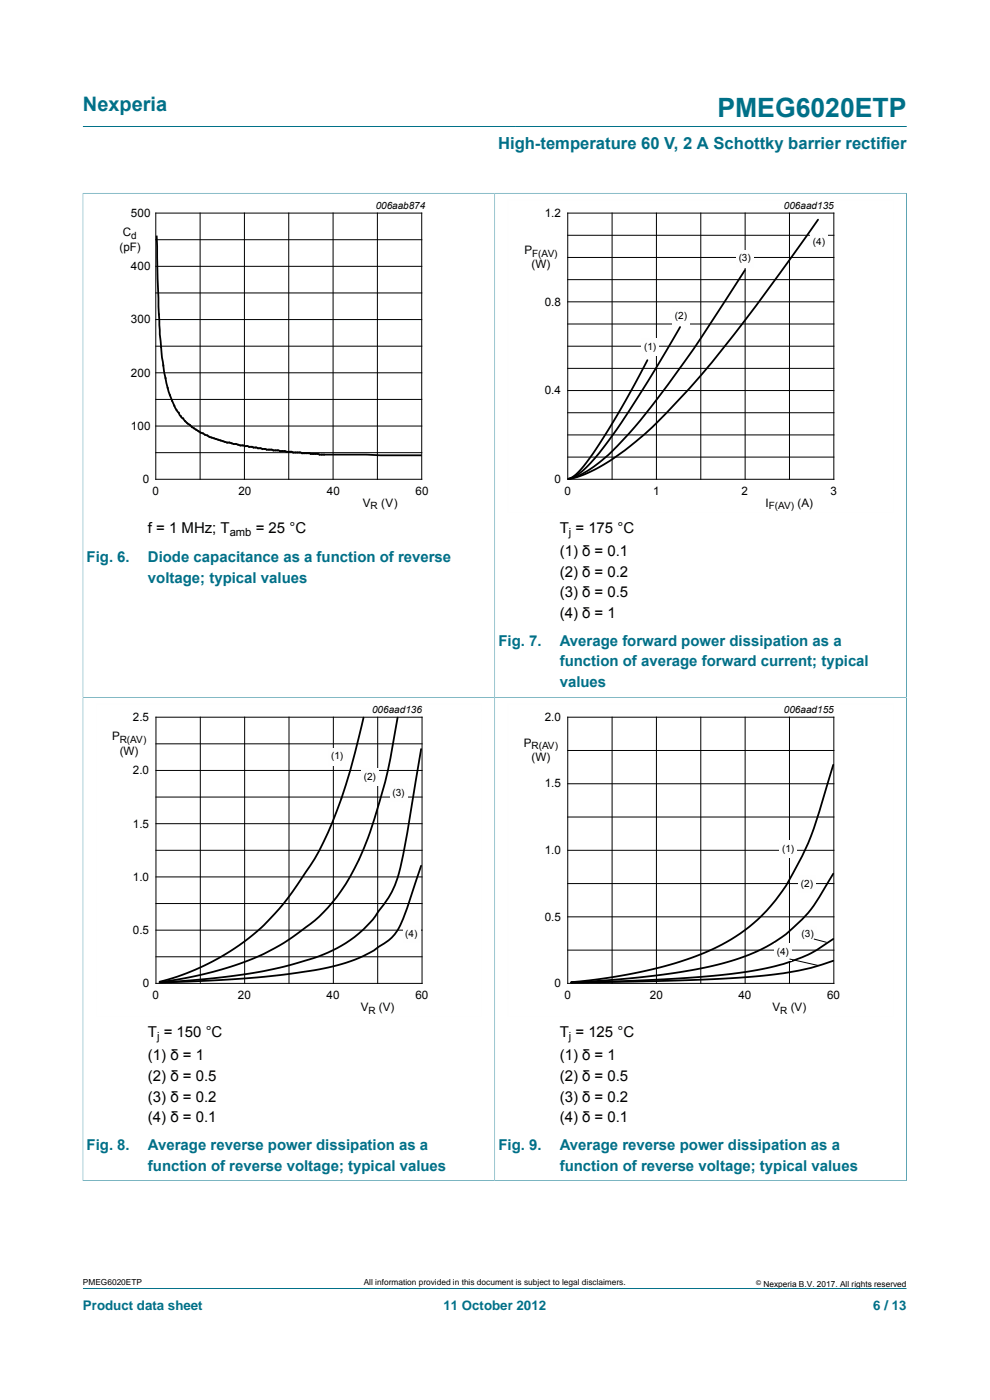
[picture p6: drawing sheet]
<svg xmlns="http://www.w3.org/2000/svg" width="210mm" height="297mm" viewBox="0 0 210 297" stroke-linecap="round" stroke-linejoin="round" font-family="sans-serif">
<path d="M17.6 26.8h174.7M17.5 41h174.9M17.6 40.9v107h174.7v-107M104.9 41v106.9M17.6 273.3h174.7" fill="none" stroke="#007088" stroke-width=".21"/>
<path d="M20.4 42.4h81.7v66.3h-81.7z" fill="none" stroke="#fff" stroke-width=".21"/>
<g fill="none" stroke="#000" stroke-width=".21">
<path d="M33 45.2h56.5v56.5h-56.5zM33 50.9h56.5M33 56.5h56.5M42.4 45.2v56.5M51.8 45.2v56.5M61.3 45.2v56.5M70.7 45.2v56.5M80.1 45.2v56.5M120.4 45.2h56.5v56.5h-56.5zM120.4 54.6h56.5M120.4 49.9h56.5M120.4 59.3h56.5"/>
<path d="M129.8 45.2v56.5M139.2 45.2v56.5M148.7 45.2v56.5M158.1 45.2v56.5M167.5 45.2v56.5M33 62.1h56.5M33 73.4h56.5M33 67.8h56.5M33 79.1h56.5M120.4 73.4h56.5M120.4 64h56.5M120.4 68.7h56.5"/>
<path d="M120.4 78.1h56.5M33 84.7h56.5M33 96h56.5M33 90.4h56.5M120.4 82.9h56.5M120.4 92.3h56.5M120.4 87.6h56.5M120.4 97h56.5"/>
</g>
<path d="M33.2 50.2l.7 20.7a61.7 61.7 0 0 0 2.1 12.9 15.4 15.4 0 0 0 3.8 6 20.8 20.8 0 0 0 10.3 4.4l.9 .3 5.6 .9 3.9 .3 1.7 .3 5.3 .3 .3 .1 21.5 .2M158 57.3l-3.1 4.9a246.1 246.1 0 0 1-22.1 30.5 32.2 32.2 0 0 1-9.5 7.9l-1.8 .8-.9 .2M173.5 46.6l-12.2 17.1a199.9 199.9 0 0 1-24.2 28.1 45.9 45.9 0 0 1-13.4 8.9l-2 .7-1.1 .2M137.3 76.4l-6.1 11.2-5.7 9.1a14.8 14.8 0 0 1-4.3 4.6l-.6 .3M144.3 69.4l-7.3 12.2-4.8 7.5-2.6 3.6a30.7 30.7 0 0 1-7.5 8.3l-1.5 .6" fill="none" stroke="#000" stroke-width=".38"/>
<path d="M189.6 42.4h-81.9v66.3h81.9" fill="none" stroke="#fefefe" stroke-width=".21"/>
<g fill="#fefefe">
<path d="M136 71.9h3.8v3.6h-3.8z"/>
<path d="M142.6 65.3h3.8v3.6h-3.8z"/>
<path d="M156.1 53h3.8v3.7h-3.8z"/>
<path d="M171.9 49.7h3.8v3.7h-3.8z"/>
</g>
<path d="M17.5 250.5h87.4v-102.6h-87.3v102.6" fill="none" stroke="#007088" stroke-width=".21"/>
<path d="M102.2 149.3h-81.8v66.4h81.8" fill="none" stroke="#fefefe" stroke-width=".21"/>
<g fill="none" stroke="#000" stroke-width=".21">
<path d="M33.1 152.2h56.4v56.4h-56.4zM33.1 157.8h56.4M42.5 152.2v56.4M51.9 152.2v56.4M61.3 152.2v56.4M70.7 152.2v56.4M80.1 152.2v56.4M33.1 169.1h56.4M33.1 163.4h56.4M33.1 174.7h56.4M33.1 180.4h56.4M33.1 191.7h56.4"/>
<path d="M33.1 186h56.4M33.1 197.3h56.4M33.1 203h56.4"/>
</g>
<path d="M77.1 152.2l-1.1 4.7a95.2 95.2 0 0 1-9.5 25.8l-2.5 3.7a49.1 49.1 0 0 1-30.1 21.9M84.3 152.2a120.9 120.9 0 0 1-8.1 30.1 36.5 36.5 0 0 1-13.9 16.4l-2.7 1.7-3.6 1.9-5.8 2.4-7.9 2.2-4.5 .9-3.9 .5M89.3 158.9a457.8 457.8 0 0 1-4.7 26.3 22.9 22.9 0 0 1-4.7 8.7 27.4 27.4 0 0 1-15.8 10.1l-5.2 1.4-7.2 1.3-8.6 1-9.2 .7 11.4-.4 10.6-.8 10.5-1.3 5.3-1.2a27.5 27.5 0 0 0 11.7-6.1 23.6 23.6 0 0 0 3.6-7.8l2.3-7.1" fill="none" stroke="#000" stroke-width=".38"/>
<g fill="#fefefe">
<path d="M69.6 158.7h3.8v3.6h-3.8z"/>
<path d="M76.6 163h3.8v3.7h-3.8z"/>
<path d="M82.7 166.4h3.8v3.7h-3.8z"/>
<path d="M85.4 196.3h3.8v3.7h-3.8z"/>
</g>
<path d="M192.4 250.5h-87.5v-102.6h87.4v102.6" fill="none" stroke="#007088" stroke-width=".21"/>
<path d="M189.6 149.3h-81.9v66.4h81.9" fill="none" stroke="#fefefe" stroke-width=".21"/>
<g fill="none" stroke="#000" stroke-width=".21">
<path d="M120.4 152.2h56.5v56.4h-56.5zM120.4 159.2h56.5M129.8 152.2v56.4M139.2 152.2v56.4M148.7 152.2v56.4M158.1 152.2v56.4M167.5 152.2v56.4M120.4 173.3h56.5M120.4 166.3h56.5M120.4 194.5h56.5M120.4 187.4h56.5M120.4 180.4h56.5"/>
<path d="M120.4 201.6h56.5"/>
</g>
<path d="M176.8 162.2l-2 6.6a64.2 64.2 0 0 1-10 21.8 39.2 39.2 0 0 1-20.5 13.4l-4.8 1.4-6.1 1.3-6.4 1-5.8 .7M176.8 185.3l-1.1 1.8a31.2 31.2 0 0 1-14.4 14.4l-3 1.3-3.8 1.2-4.1 1.1-4.2 .8-5.6 .9-6 .7-13.4 .9M176.8 199.2a36.5 36.5 0 0 1-15.9 6.5l-6.4 1-8.7 .8-11.2 .5-13.4 .4M176.8 203.8a67.6 67.6 0 0 1-17.8 3.4l-15.5 .8-22.3 .4" fill="none" stroke="#000" stroke-width=".38"/>
<g fill="#fefefe">
<path d="M165.3 178.3h3.8v3.7h-3.8z"/>
<path d="M169.3 185.7h3.8v3.7h-3.8z"/>
<path d="M169.4 196.6h3.8v3.6h-3.8z"/>
<path d="M164.1 200.2h3.9v3.7h-3.9z"/>
</g>
<path d="M172.6 199.2l2.7 .7M167.5 203.4l6.2 1.5" fill="none" stroke="#000" stroke-width=".21"/>
<text font-size="5.6" fill="#007088" x="152.2" y="24.8">PMEG6020ETP</text>
<text font-size="4.2" fill="#007088" x="17.6" y="23.6">Nexperia</text>
<text font-size="3.5" fill="#007088" x="105.7" y="31.7">High-temperature 60 V, 2 A Schottky barrier rectifier</text>
<g font-size="3.2">
<text x="31.4" y="113.1">f = 1 MHz; T</text>
<text x="54.2" y="113.1">= 25 °C</text>
<text x="118.7" y="113.1">T = 175 °C</text>
<text x="118.7" y="117.9">(1) δ = 0.1</text>
<text x="118.7" y="122.3">(2) δ = 0.2</text>
<text x="118.7" y="126.7">(3) δ = 0.5</text>
<text x="118.7" y="131.1">(4) δ = 1</text>
<text x="31.4" y="220">T = 150 °C</text>
<text x="118.7" y="220">T = 125 °C</text>
<text x="31.4" y="224.9">(1) δ = 1</text>
<text x="118.7" y="224.9">(1) δ = 1</text>
<text x="31.4" y="229.3">(2) δ = 0.5</text>
<text x="31.4" y="233.7">(3) δ = 0.2</text>
<text x="118.7" y="229.3">(2) δ = 0.5</text>
<text x="118.7" y="233.7">(3) δ = 0.2</text>
<text x="31.4" y="238.1">(4) δ = 0.1</text>
<text x="118.7" y="238.1">(4) δ = 0.1</text>
</g>
<g font-size="3.2" fill="#007088">
<text x="18.4" y="119.3">Fig. 6.</text>
<text x="31.4" y="119.3">Diode capacitance as a function of reverse</text>
<text x="31.4" y="123.7">voltage; typical values</text>
<text x="105.7" y="137">Fig. 7.</text>
<text x="118.7" y="137">Average forward power dissipation as a</text>
<text x="118.7" y="141.4">function of average forward current; typical</text>
<text x="118.7" y="145.8">values</text>
<text x="18.4" y="243.9">Fig. 8.</text>
<text x="31.4" y="243.9">Average reverse power dissipation as a</text>
<text x="105.7" y="243.9">Fig. 9.</text>
<text x="118.7" y="243.9">Average reverse power dissipation as a</text>
<text x="31.4" y="248.3">function of reverse voltage; typical values</text>
<text x="118.7" y="248.3">function of reverse voltage; typical values</text>
</g>
<g font-size="2.8" fill="#007088">
<text x="17.6" y="277.9">Product data sheet</text>
<text x="94" y="277.9">11 October 2012</text>
<text x="185.2" y="277.9">6 / 13</text>
</g>
<g font-size="2.5">
<text x="27.8" y="46">500</text>
<text x="115.5" y="46">1.2</text>
<text x="25.4" y="53.1">(pF)</text>
<text x="26.1" y="50.2">C</text>
<text x="111.2" y="54">P</text>
<text x="27.8" y="57.3">400</text>
<text x="112.7" y="56.9">(W)</text>
<text x="115.5" y="64.9">0.8</text>
<text x="27.8" y="68.6">300</text>
<text x="27.8" y="79.9">200</text>
<text x="115.5" y="83.7">0.4</text>
<text x="27.8" y="91.2">100</text>
<text x="30.3" y="102.5">0</text>
<text x="32.4" y="105.1">0</text>
<text x="50.6" y="105.1">20</text>
<text x="69.4" y="105.1">40</text>
<text x="77" y="107.6">V</text>
<text x="80.8" y="107.6">(V)</text>
<text x="88.1" y="105.1">60</text>
<text x="117.6" y="102.5">0</text>
<text x="119.7" y="105">0</text>
<text x="138.5" y="105">1</text>
<text x="157.3" y="105">2</text>
<text x="162.4" y="107.6">I</text>
<text x="169.2" y="107.6">(A)</text>
<text x="176.2" y="105">3</text>
<text x="28.2" y="153">2.5</text>
<text x="115.5" y="153">2.0</text>
<text x="23.8" y="157.1">P</text>
<text x="25.4" y="160.1">(W)</text>
<text x="111.1" y="158.5">P</text>
<text x="112.7" y="161.5">(W)</text>
<text x="28.2" y="164.3">2.0</text>
<text x="115.5" y="167.1">1.5</text>
<text x="28.2" y="175.6">1.5</text>
<text x="115.5" y="181.2">1.0</text>
<text x="28.2" y="186.9">1.0</text>
<text x="115.5" y="195.3">0.5</text>
<text x="28.2" y="198.1">0.5</text>
<text x="30.3" y="209.4">0</text>
<text x="117.6" y="209.4">0</text>
<text x="32.4" y="212">0</text>
<text x="50.5" y="212">20</text>
<text x="69.3" y="212">40</text>
<text x="76.5" y="214.5">V</text>
<text x="80.4" y="214.5">(V)</text>
<text x="88.1" y="212">60</text>
<text x="119.7" y="212">0</text>
<text x="137.8" y="212">20</text>
<text x="156.6" y="212">40</text>
<text x="163.9" y="214.5">V</text>
<text x="167.7" y="214.5">(V)</text>
<text x="175.5" y="212">60</text>
</g>
<g font-size="2.4">
<text x="48.7" y="113.7">amb</text>
<text x="120.7" y="113.7">j</text>
<text x="33.3" y="220.6">j</text>
<text x="120.7" y="220.6">j</text>
</g>
<g font-size="2.1">
<text x="79.7" y="44.4">006aab874</text>
<text x="166.3" y="44.4">006aad135</text>
<text x="27.8" y="50.7">d</text>
<text x="172.4" y="52">(4)</text>
<text x="112.9" y="54.5">F(AV)</text>
<text x="156.7" y="55.4">(3)</text>
<text x="143.2" y="67.6">(2)</text>
<text x="136.6" y="74.2">(1)</text>
<text x="78.6" y="108">R</text>
<text x="163.1" y="108.1">F(AV)</text>
<text x="78.9" y="151.3">006aad136</text>
<text x="166.3" y="151.3">006aad155</text>
<text x="25.4" y="157.6">R(AV)</text>
<text x="70.2" y="161">(1)</text>
<text x="112.7" y="159">R(AV)</text>
<text x="77.1" y="165.4">(2)</text>
<text x="83.2" y="168.8">(3)</text>
<text x="165.9" y="180.7">(1)</text>
<text x="169.9" y="188.1">(2)</text>
<text x="86" y="198.7">(4)</text>
<text x="164.8" y="202.6">(4)</text>
<text x="170" y="198.9">(3)</text>
<text x="78.2" y="215">R</text>
<text x="165.5" y="215">R</text>
</g>
<g font-size="1.8">
<text x="17.6" y="272.7">PMEG6020ETP</text>
<text x="77.2" y="272.7">All information provided in this document is subject to legal disclaimers.</text>
<text x="161.9" y="273">Nexperia B.V. 2017. All rights reserved</text>
</g>
<text font-size="1.4" x="160.4" y="272.6">©</text>
</svg>
